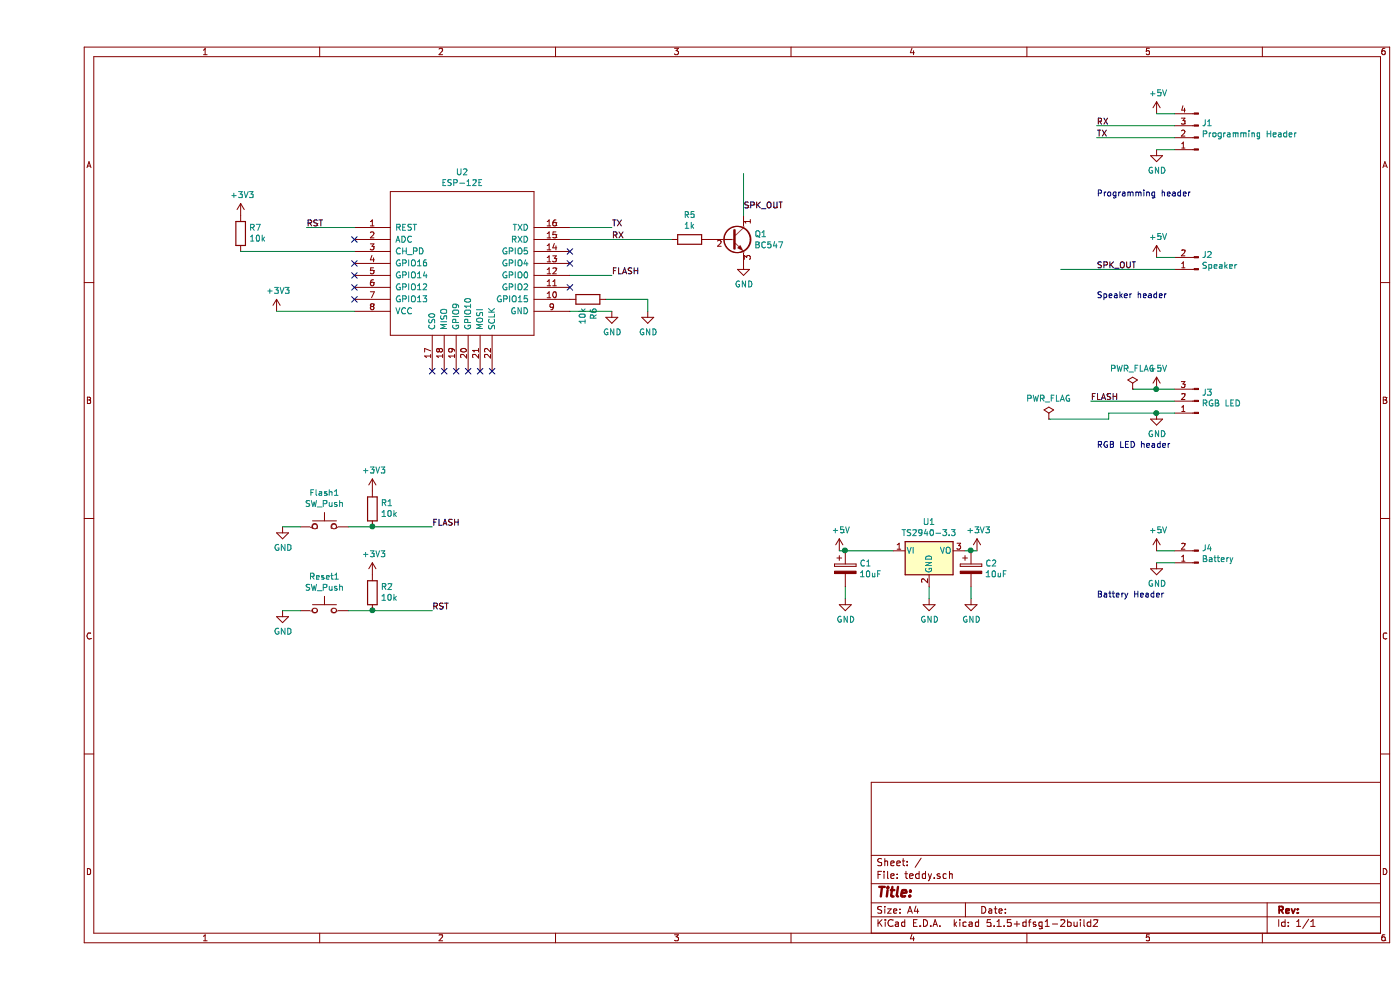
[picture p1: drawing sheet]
EESchema Schematic File Version 4
EELAYER 30 0
EELAYER END
$Descr A4 11693 8268
encoding utf-8
Sheet 1 1
Title ""
Date ""
Rev ""
Comp ""
Comment1 ""
Comment2 ""
Comment3 ""
Comment4 ""
$EndDescr
$Comp
L power:+3V3 #PWR0101
U 1 1
P 2000 2600
F 0 "#PWR0101" H 2000 2450 50  0001 C CNN
F 1 "+3V3" H 2015 2773 50  0000 C CNN
F 2 "" H 2000 2600 50  0001 C CNN
F 3 "" H 2000 2600 50  0001 C CNN
	1    2000 2600
	1    0    0    -1  
$EndComp
$Comp
L power:GND #PWR0102
U 1 1
P 4800 2600
F 0 "#PWR0102" H 4800 2350 50  0001 C CNN
F 1 "GND" H 4805 2427 50  0000 C CNN
F 2 "" H 4800 2600 50  0001 C CNN
F 3 "" H 4800 2600 50  0001 C CNN
	1    4800 2600
	1    0    0    -1  
$EndComp
$Comp
L esp8266:ESP-12E U2
U 1 1
P 3550 2200
F 0 "U2" H 3550 2965 50  0000 C CNN
F 1 "ESP-12E" H 3550 2874 50  0000 C CNN
F 2 "RF_Module:ESP-12E" H 3550 2200 50  0001 C CNN
F 3 "http://l0l.org.uk/2014/12/esp8266-modules-hardware-guide-gotta-catch-em-all/" H 3550 2200 50  0001 C CNN
	1    3550 2200
	1    0    0    -1  
$EndComp
Wire Wire Line
	4450 2600 4800 2600
Wire Wire Line
	2650 2600 2000 2600
$Comp
L Transistor_BJT:BC547 Q1
U 1 1
P 5800 2000
F 0 "Q1" H 5991 2046 50  0000 L CNN
F 1 "BC547" H 5991 1955 50  0000 L CNN
F 2 "Package_TO_SOT_THT:TO-92_Inline" H 6000 1925 50  0001 L CIN
F 3 "http://www.fairchildsemi.com/ds/BC/BC547.pdf" H 5800 2000 50  0001 L CNN
	1    5800 2000
	1    0    0    -1  
$EndComp
$Comp
L Device:R R5
U 1 1
P 5450 2000
F 0 "R5" V 5243 2000 50  0000 C CNN
F 1 "1k" V 5334 2000 50  0000 C CNN
F 2 "Resistor_SMD:R_0805_2012Metric_Pad1.15x1.40mm_HandSolder" V 5380 2000 50  0001 C CNN
F 3 "~" H 5450 2000 50  0001 C CNN
	1    5450 2000
	0    1    1    0   
$EndComp
Wire Wire Line
	4450 2000 5300 2000
$Comp
L power:GND #PWR0104
U 1 1
P 5900 2200
F 0 "#PWR0104" H 5900 1950 50  0001 C CNN
F 1 "GND" H 5905 2027 50  0000 C CNN
F 2 "" H 5900 2200 50  0001 C CNN
F 3 "" H 5900 2200 50  0001 C CNN
	1    5900 2200
	1    0    0    -1  
$EndComp
$Comp
L Connector:Conn_01x04_Male J1
U 1 1
P 9700 1150
F 0 "J1" H 9672 1032 50  0000 R CNN
F 1 "Programming Header" H 9672 1123 50  0000 R CNN
F 2 "Connector_PinHeader_2.54mm:PinHeader_1x04_P2.54mm_Vertical" H 9700 1150 50  0001 C CNN
F 3 "~" H 9700 1150 50  0001 C CNN
	1    9700 1150
	-1   0    0    1   
$EndComp
$Comp
L power:+5V #PWR0105
U 1 1
P 9350 950
F 0 "#PWR0105" H 9350 800 50  0001 C CNN
F 1 "+5V" H 9365 1123 50  0000 C CNN
F 2 "" H 9350 950 50  0001 C CNN
F 3 "" H 9350 950 50  0001 C CNN
	1    9350 950 
	1    0    0    -1  
$EndComp
Wire Wire Line
	9500 950  9350 950 
Wire Wire Line
	8850 1050 9500 1050
Text Label 8850 1050 0    50   ~ 0
RX
Wire Wire Line
	9500 1150 8850 1150
Text Label 8850 1150 0    50   ~ 0
TX
$Comp
L power:GND #PWR0106
U 1 1
P 9350 1250
F 0 "#PWR0106" H 9350 1000 50  0001 C CNN
F 1 "GND" H 9355 1077 50  0000 C CNN
F 2 "" H 9350 1250 50  0001 C CNN
F 3 "" H 9350 1250 50  0001 C CNN
	1    9350 1250
	1    0    0    -1  
$EndComp
Wire Wire Line
	9500 1250 9350 1250
Wire Wire Line
	4450 1900 4800 1900
Text Label 4800 1900 0    50   ~ 0
TX
Text Label 4800 2000 0    50   ~ 0
RX
$Comp
L Switch:SW_Push Flash1
U 1 1
P 2400 4400
F 0 "Flash1" H 2400 4685 50  0000 C CNN
F 1 "SW_Push" H 2400 4594 50  0000 C CNN
F 2 "Button_Switch_SMD:Panasonic_EVQPUJ_EVQPUA" H 2400 4600 50  0001 C CNN
F 3 "~" H 2400 4600 50  0001 C CNN
	1    2400 4400
	1    0    0    -1  
$EndComp
$Comp
L Switch:SW_Push Reset1
U 1 1
P 2400 5100
F 0 "Reset1" H 2400 5385 50  0000 C CNN
F 1 "SW_Push" H 2400 5294 50  0000 C CNN
F 2 "Button_Switch_SMD:Panasonic_EVQPUJ_EVQPUA" H 2400 5300 50  0001 C CNN
F 3 "~" H 2400 5300 50  0001 C CNN
	1    2400 5100
	1    0    0    -1  
$EndComp
$Comp
L Device:R R2
U 1 1
P 2800 4950
F 0 "R2" H 2730 4904 50  0000 R CNN
F 1 "10k" H 2730 4995 50  0000 R CNN
F 2 "Resistor_SMD:R_0805_2012Metric_Pad1.15x1.40mm_HandSolder" V 2730 4950 50  0001 C CNN
F 3 "~" H 2800 4950 50  0001 C CNN
	1    2800 4950
	-1   0    0    1   
$EndComp
$Comp
L power:+3V3 #PWR0107
U 1 1
P 2800 4800
F 0 "#PWR0107" H 2800 4650 50  0001 C CNN
F 1 "+3V3" H 2815 4973 50  0000 C CNN
F 2 "" H 2800 4800 50  0001 C CNN
F 3 "" H 2800 4800 50  0001 C CNN
	1    2800 4800
	1    0    0    -1  
$EndComp
$Comp
L power:GND #PWR0108
U 1 1
P 2050 5100
F 0 "#PWR0108" H 2050 4850 50  0001 C CNN
F 1 "GND" H 2055 4927 50  0000 C CNN
F 2 "" H 2050 5100 50  0001 C CNN
F 3 "" H 2050 5100 50  0001 C CNN
	1    2050 5100
	1    0    0    -1  
$EndComp
Wire Wire Line
	2050 5100 2200 5100
Wire Wire Line
	2600 5100 2800 5100
Wire Wire Line
	2800 5100 3300 5100
Connection ~ 2800 5100
Text Label 3300 5100 0    50   ~ 0
RST
Wire Wire Line
	2650 1900 2250 1900
Text Label 2250 1900 0    50   ~ 0
RST
$Comp
L Device:R R1
U 1 1
P 2800 4250
F 0 "R1" H 2730 4204 50  0000 R CNN
F 1 "10k" H 2730 4295 50  0000 R CNN
F 2 "Resistor_SMD:R_0805_2012Metric_Pad1.15x1.40mm_HandSolder" V 2730 4250 50  0001 C CNN
F 3 "~" H 2800 4250 50  0001 C CNN
	1    2800 4250
	-1   0    0    1   
$EndComp
$Comp
L power:+3V3 #PWR0109
U 1 1
P 2800 4100
F 0 "#PWR0109" H 2800 3950 50  0001 C CNN
F 1 "+3V3" H 2815 4273 50  0000 C CNN
F 2 "" H 2800 4100 50  0001 C CNN
F 3 "" H 2800 4100 50  0001 C CNN
	1    2800 4100
	1    0    0    -1  
$EndComp
Wire Wire Line
	2600 4400 2800 4400
Wire Wire Line
	2800 4400 3300 4400
Connection ~ 2800 4400
Text Label 3300 4400 0    50   ~ 0
FLASH
Wire Wire Line
	4450 2300 4800 2300
Text Label 4800 2300 0    50   ~ 0
FLASH
$Comp
L power:GND #PWR0111
U 1 1
P 2050 4400
F 0 "#PWR0111" H 2050 4150 50  0001 C CNN
F 1 "GND" H 2055 4227 50  0000 C CNN
F 2 "" H 2050 4400 50  0001 C CNN
F 3 "" H 2050 4400 50  0001 C CNN
	1    2050 4400
	1    0    0    -1  
$EndComp
Wire Wire Line
	2050 4400 2200 4400
Text Notes 8850 1650 0    50   ~ 0
Programming header
$Comp
L Connector:Conn_01x02_Male J2
U 1 1
P 9700 2250
F 0 "J2" H 9672 2132 50  0000 R CNN
F 1 "Speaker" H 9672 2223 50  0000 R CNN
F 2 "Connector_PinHeader_2.54mm:PinHeader_1x02_P2.54mm_Vertical" H 9700 2250 50  0001 C CNN
F 3 "~" H 9700 2250 50  0001 C CNN
	1    9700 2250
	-1   0    0    1   
$EndComp
$Comp
L Connector:Conn_01x03_Male J3
U 1 1
P 9700 3350
F 0 "J3" H 9672 3282 50  0000 R CNN
F 1 "RGB LED" H 9672 3373 50  0000 R CNN
F 2 "Connector_PinHeader_2.54mm:PinHeader_1x03_P2.54mm_Vertical" H 9700 3350 50  0001 C CNN
F 3 "~" H 9700 3350 50  0001 C CNN
	1    9700 3350
	-1   0    0    1   
$EndComp
Text Notes 8850 2500 0    50   ~ 0
Speaker header
Text Notes 8850 3750 0    50   ~ 0
RGB LED header
$Comp
L power:+5V #PWR0115
U 1 1
P 9350 2150
F 0 "#PWR0115" H 9350 2000 50  0001 C CNN
F 1 "+5V" H 9365 2323 50  0000 C CNN
F 2 "" H 9350 2150 50  0001 C CNN
F 3 "" H 9350 2150 50  0001 C CNN
	1    9350 2150
	1    0    0    -1  
$EndComp
Wire Wire Line
	5900 1450 5900 1800
Text Label 5900 1750 0    50   ~ 0
SPK_OUT
Wire Wire Line
	9500 2250 8550 2250
Text Label 8850 2250 0    50   ~ 0
SPK_OUT
Wire Wire Line
	9350 2150 9500 2150
$Comp
L power:+5V #PWR0116
U 1 1
P 9350 3250
F 0 "#PWR0116" H 9350 3100 50  0001 C CNN
F 1 "+5V" H 9365 3423 50  0000 C CNN
F 2 "" H 9350 3250 50  0001 C CNN
F 3 "" H 9350 3250 50  0001 C CNN
	1    9350 3250
	1    0    0    -1  
$EndComp
Wire Wire Line
	9350 3250 9500 3250
Wire Wire Line
	9500 3350 8800 3350
$Comp
L power:GND #PWR0117
U 1 1
P 9350 3450
F 0 "#PWR0117" H 9350 3200 50  0001 C CNN
F 1 "GND" H 9355 3277 50  0000 C CNN
F 2 "" H 9350 3450 50  0001 C CNN
F 3 "" H 9350 3450 50  0001 C CNN
	1    9350 3450
	1    0    0    -1  
$EndComp
Wire Wire Line
	9500 3450 9350 3450
$Comp
L Connector:Conn_01x02_Male J4
U 1 1
P 9700 4700
F 0 "J4" H 9672 4582 50  0000 R CNN
F 1 "Battery" H 9672 4673 50  0000 R CNN
F 2 "Connector_PinHeader_2.54mm:PinHeader_1x02_P2.54mm_Vertical" H 9700 4700 50  0001 C CNN
F 3 "~" H 9700 4700 50  0001 C CNN
	1    9700 4700
	-1   0    0    1   
$EndComp
Text Notes 8850 5000 0    50   ~ 0
Battery Header
$Comp
L power:GND #PWR0118
U 1 1
P 9350 4700
F 0 "#PWR0118" H 9350 4450 50  0001 C CNN
F 1 "GND" H 9355 4527 50  0000 C CNN
F 2 "" H 9350 4700 50  0001 C CNN
F 3 "" H 9350 4700 50  0001 C CNN
	1    9350 4700
	1    0    0    -1  
$EndComp
Wire Wire Line
	9350 4700 9500 4700
$Comp
L power:+5V #PWR0119
U 1 1
P 9350 4600
F 0 "#PWR0119" H 9350 4450 50  0001 C CNN
F 1 "+5V" H 9365 4773 50  0000 C CNN
F 2 "" H 9350 4600 50  0001 C CNN
F 3 "" H 9350 4600 50  0001 C CNN
	1    9350 4600
	1    0    0    -1  
$EndComp
Wire Wire Line
	9500 4600 9350 4600
$Comp
L teddy2:TS2940-3.3 U1
U 1 1
P 7450 4600
F 0 "U1" H 7450 4842 50  0000 C CNN
F 1 "TS2940-3.3" H 7450 4751 50  0000 C CNN
F 2 "Package_TO_SOT_SMD:TO-252-3_TabPin2" H 7450 4800 50  0001 C CNN
F 3 "" H 7550 4350 50  0001 C CNN
	1    7450 4600
	1    0    0    -1  
$EndComp
$Comp
L power:+5V #PWR0120
U 1 1
P 6700 4600
F 0 "#PWR0120" H 6700 4450 50  0001 C CNN
F 1 "+5V" H 6715 4773 50  0000 C CNN
F 2 "" H 6700 4600 50  0001 C CNN
F 3 "" H 6700 4600 50  0001 C CNN
	1    6700 4600
	1    0    0    -1  
$EndComp
$Comp
L power:+3V3 #PWR0121
U 1 1
P 7850 4600
F 0 "#PWR0121" H 7850 4450 50  0001 C CNN
F 1 "+3V3" H 7865 4773 50  0000 C CNN
F 2 "" H 7850 4600 50  0001 C CNN
F 3 "" H 7850 4600 50  0001 C CNN
	1    7850 4600
	1    0    0    -1  
$EndComp
$Comp
L power:GND #PWR0122
U 1 1
P 7450 5000
F 0 "#PWR0122" H 7450 4750 50  0001 C CNN
F 1 "GND" H 7455 4827 50  0000 C CNN
F 2 "" H 7450 5000 50  0001 C CNN
F 3 "" H 7450 5000 50  0001 C CNN
	1    7450 5000
	1    0    0    -1  
$EndComp
Wire Wire Line
	7450 4900 7450 5000
Wire Wire Line
	7750 4600 7800 4600
$Comp
L Device:CP C2
U 1 1
P 7800 4750
F 0 "C2" H 7918 4796 50  0000 L CNN
F 1 "10uF" H 7918 4705 50  0000 L CNN
F 2 "Capacitor_THT:C_Radial_D6.3mm_H11.0mm_P2.50mm" H 7838 4600 50  0001 C CNN
F 3 "~" H 7800 4750 50  0001 C CNN
	1    7800 4750
	1    0    0    -1  
$EndComp
Connection ~ 7800 4600
Wire Wire Line
	7800 4600 7850 4600
$Comp
L Device:CP C1
U 1 1
P 6750 4750
F 0 "C1" H 6868 4796 50  0000 L CNN
F 1 "10uF" H 6868 4705 50  0000 L CNN
F 2 "Capacitor_THT:C_Radial_D6.3mm_H11.0mm_P2.50mm" H 6788 4600 50  0001 C CNN
F 3 "~" H 6750 4750 50  0001 C CNN
	1    6750 4750
	1    0    0    -1  
$EndComp
Connection ~ 6750 4600
Wire Wire Line
	6750 4600 6700 4600
$Comp
L power:GND #PWR0123
U 1 1
P 7800 5000
F 0 "#PWR0123" H 7800 4750 50  0001 C CNN
F 1 "GND" H 7805 4827 50  0000 C CNN
F 2 "" H 7800 5000 50  0001 C CNN
F 3 "" H 7800 5000 50  0001 C CNN
	1    7800 5000
	1    0    0    -1  
$EndComp
$Comp
L power:GND #PWR0124
U 1 1
P 6750 5000
F 0 "#PWR0124" H 6750 4750 50  0001 C CNN
F 1 "GND" H 6755 4827 50  0000 C CNN
F 2 "" H 6750 5000 50  0001 C CNN
F 3 "" H 6750 5000 50  0001 C CNN
	1    6750 5000
	1    0    0    -1  
$EndComp
Wire Wire Line
	6750 4900 6750 5000
Wire Wire Line
	7800 4900 7800 5000
Wire Wire Line
	6750 4600 7150 4600
$Comp
L Device:R R7
U 1 1
P 1700 1950
F 0 "R7" H 1630 1904 50  0000 R CNN
F 1 "10k" H 1630 1995 50  0000 R CNN
F 2 "Resistor_SMD:R_0805_2012Metric_Pad1.15x1.40mm_HandSolder" V 1630 1950 50  0001 C CNN
F 3 "~" H 1700 1950 50  0001 C CNN
	1    1700 1950
	-1   0    0    1   
$EndComp
Wire Wire Line
	2650 2100 1700 2100
$Comp
L power:+3V3 #PWR0125
U 1 1
P 1700 1800
F 0 "#PWR0125" H 1700 1650 50  0001 C CNN
F 1 "+3V3" H 1715 1973 50  0000 C CNN
F 2 "" H 1700 1800 50  0001 C CNN
F 3 "" H 1700 1800 50  0001 C CNN
	1    1700 1800
	1    0    0    -1  
$EndComp
$Comp
L power:GND #PWR0126
U 1 1
P 5100 2600
F 0 "#PWR0126" H 5100 2350 50  0001 C CNN
F 1 "GND" H 5105 2427 50  0000 C CNN
F 2 "" H 5100 2600 50  0001 C CNN
F 3 "" H 5100 2600 50  0001 C CNN
	1    5100 2600
	1    0    0    -1  
$EndComp
$Comp
L Device:R R6
U 1 1
P 4600 2500
F 0 "R6" H 4530 2454 50  0000 R CNN
F 1 "10k" H 4530 2545 50  0000 R CNN
F 2 "Resistor_SMD:R_0805_2012Metric_Pad1.15x1.40mm_HandSolder" V 4530 2500 50  0001 C CNN
F 3 "~" H 4600 2500 50  0001 C CNN
	1    4600 2500
	0    -1   -1   0   
$EndComp
Wire Wire Line
	4750 2500 5100 2500
Wire Wire Line
	5100 2500 5100 2600
NoConn ~ 4450 2100
NoConn ~ 4450 2200
NoConn ~ 4450 2400
NoConn ~ 2650 2000
NoConn ~ 2650 2200
NoConn ~ 2650 2300
NoConn ~ 2650 2400
NoConn ~ 2650 2500
Text Label 8800 3350 0    50   ~ 0
FLASH
NoConn ~ 3300 3100
NoConn ~ 3400 3100
NoConn ~ 3500 3100
NoConn ~ 3600 3100
NoConn ~ 3700 3100
NoConn ~ 3800 3100
$Comp
L power:PWR_FLAG #FLG0101
U 1 1
P 9150 3250
F 0 "#FLG0101" H 9150 3325 50  0001 C CNN
F 1 "PWR_FLAG" H 9150 3423 50  0000 C CNN
F 2 "" H 9150 3250 50  0001 C CNN
F 3 "~" H 9150 3250 50  0001 C CNN
	1    9150 3250
	1    0    0    -1  
$EndComp
Wire Wire Line
	9350 3250 9150 3250
Connection ~ 9350 3250
$Comp
L power:PWR_FLAG #FLG0102
U 1 1
P 8450 3500
F 0 "#FLG0102" H 8450 3575 50  0001 C CNN
F 1 "PWR_FLAG" H 8450 3673 50  0000 C CNN
F 2 "" H 8450 3500 50  0001 C CNN
F 3 "~" H 8450 3500 50  0001 C CNN
	1    8450 3500
	1    0    0    -1  
$EndComp
Wire Wire Line
	8450 3500 8950 3500
Wire Wire Line
	8950 3500 8950 3450
Wire Wire Line
	8950 3450 9350 3450
Connection ~ 9350 3450
$EndSCHEMATC
